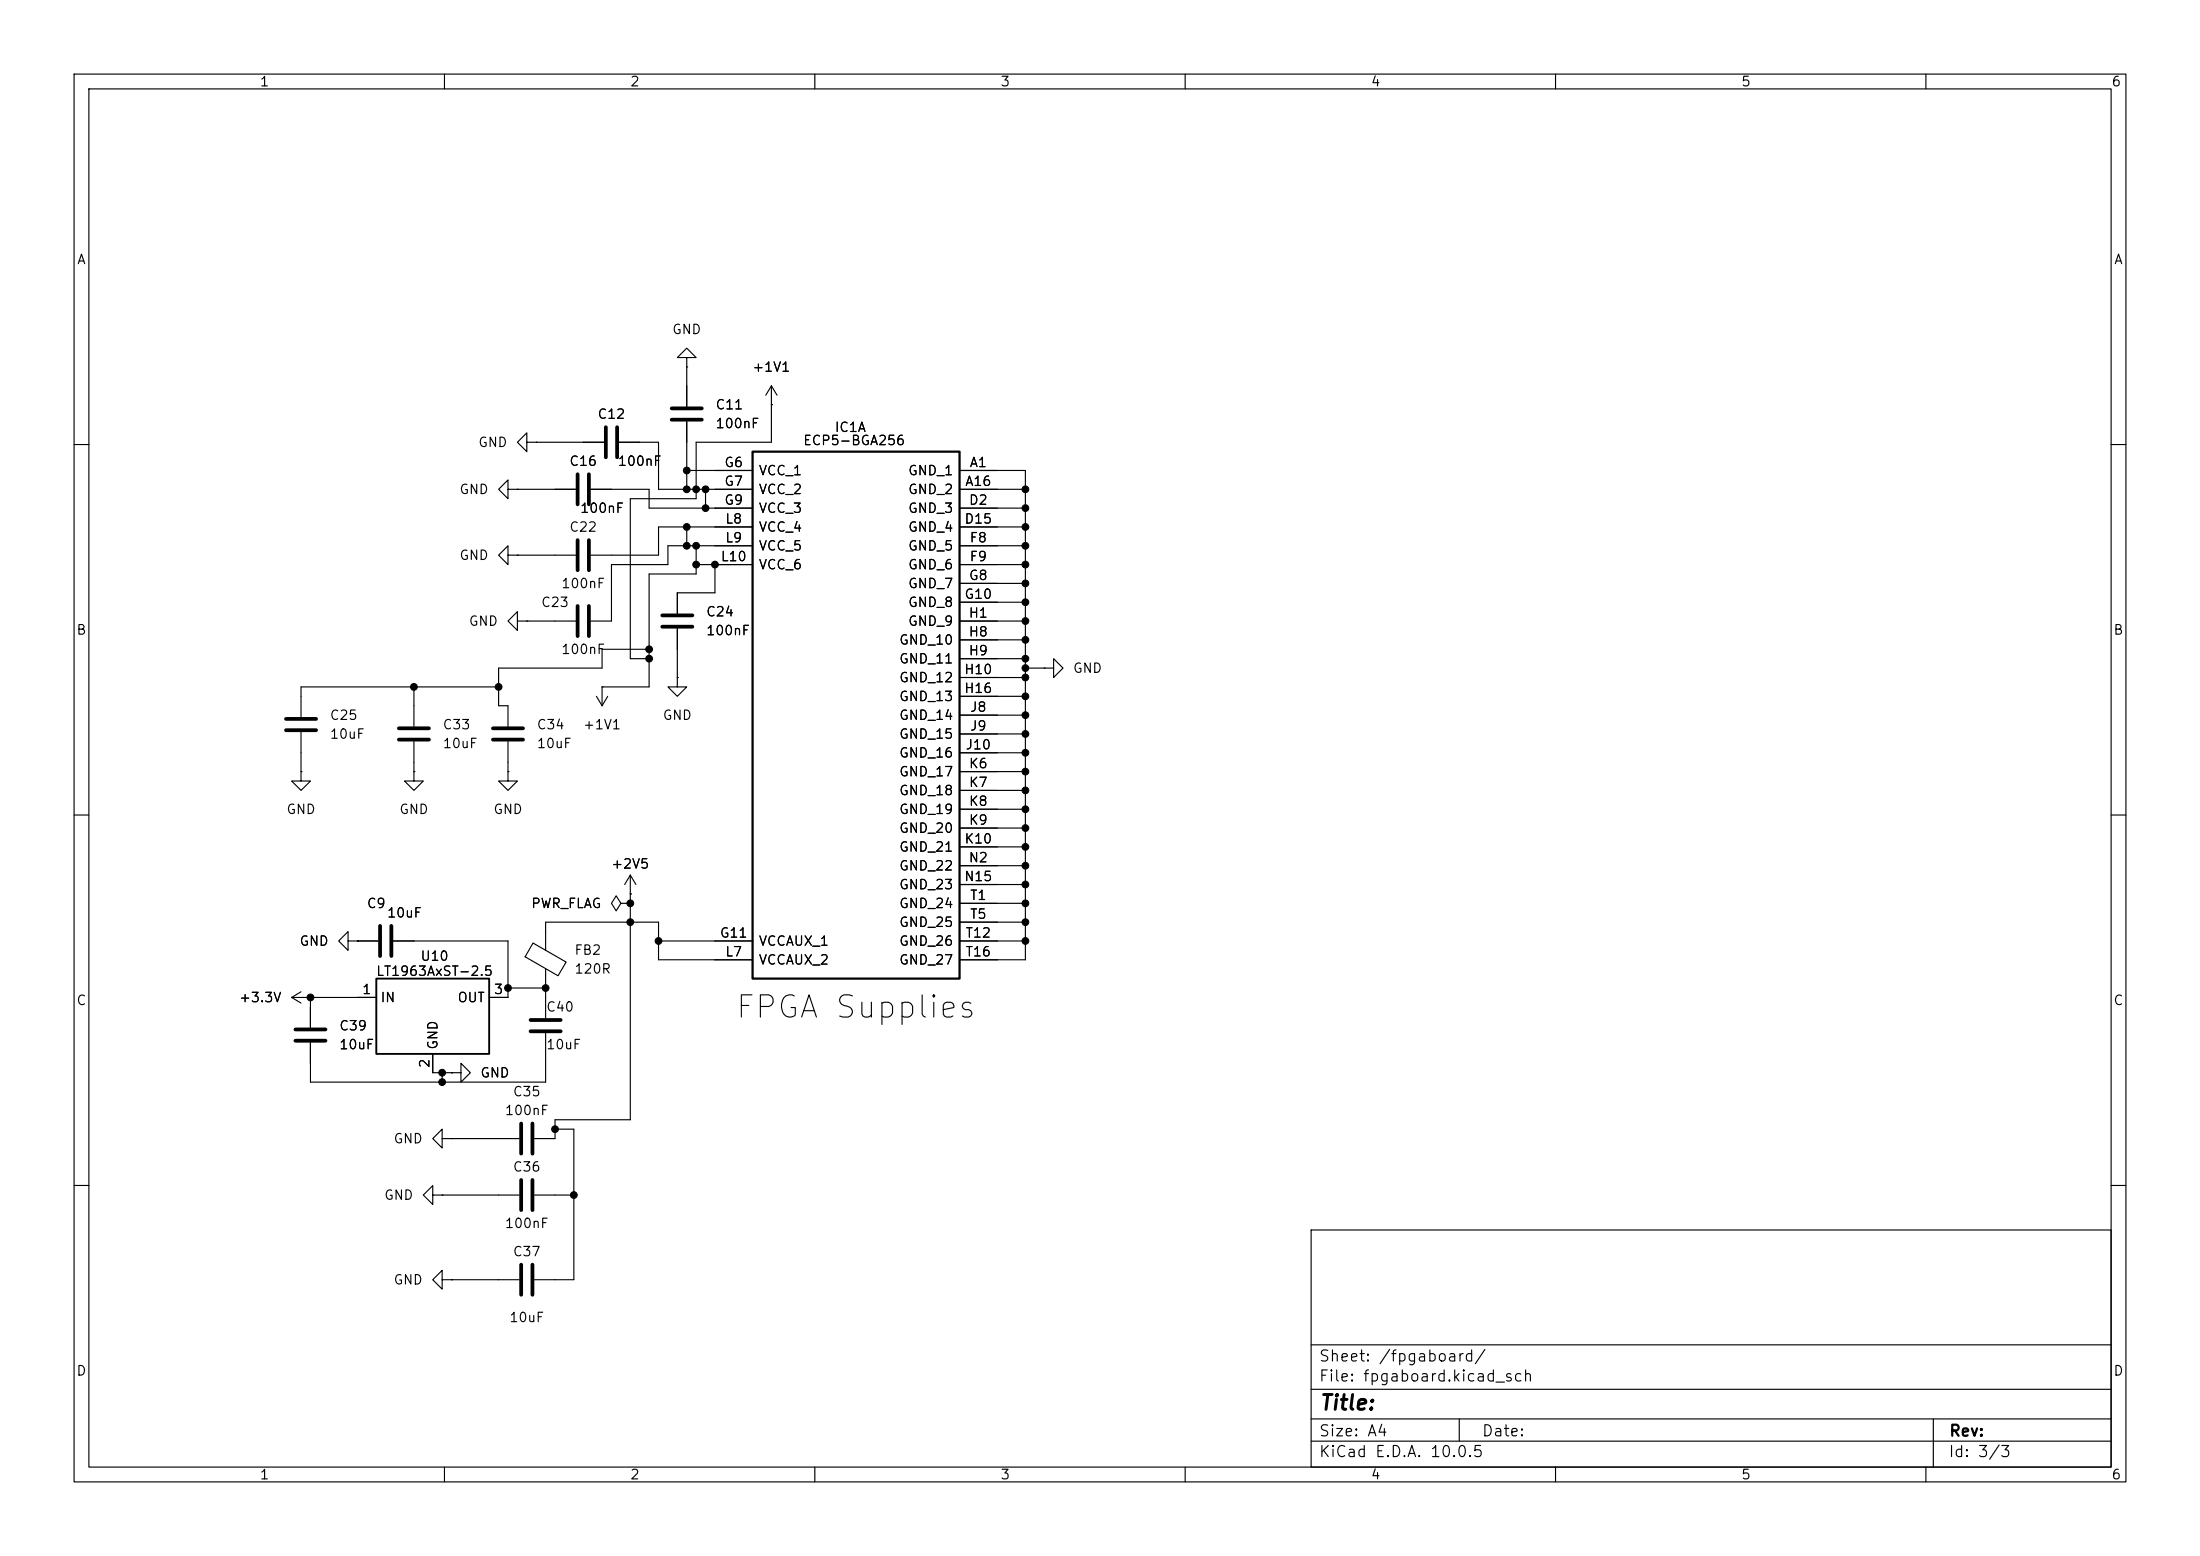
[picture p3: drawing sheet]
<svg xmlns="http://www.w3.org/2000/svg" width="297mm" height="210mm" viewBox="0 0 297 210" stroke-linecap="round" stroke-linejoin="round" font-family="sans-serif">
<g fill="none" stroke="#000" stroke-width=".15">
<path d="M10 10h277v190h-277zM12 12h273v186h-273zM60 10v2M110 10v2M160 10v2M210 10v2M260 10v2M71.1 59.7v-1.3l-1.3 1.3 1.3 1.3v-1.3h1.3M72.4 59.7h.1M72.4 59.7h9.1M83.6 59.7h5.3v6.3h12.7M92.7 48.3h1.3l-1.3-1.3-1.3 1.3h1.3v1.2"/>
<path d="M92.7 49.5h.1M92.7 49.5v5.4M92.7 56.9v9.1M104.1 54.6h.1M104.1 52.1v7.6h-10.1v7.6h-8.9v21.6h2.5M104.1 52.1l-.7 1.2M104.1 52.1l.8 1.2M10 60h2M68.6 66v-1.2l-1.3 1.2 1.3 1.3v-1.3h1.2M68.6 74.9v-1.2l-1.3 1.2 1.3 1.3v-1.3h1.2M69.8 66h.1M69.8 74.9h.1"/>
<path d="M69.8 66h7.9M69.8 74.9h7.9M79.8 66h7.8v2.6h14M92.7 63.5h8.9M92.7 71.1v2.6M94 76.2h7.6M94 73.7v3.8h-6.4v15.2h-6.3M95.2 66v2.6M96.5 76.2v3.8h-5.1v2.8M101.6 71.1h-12.7v3.8h-9.1M101.6 73.7h-11.4v2.5h-7.7v7.6h-2.7M129.5 63.5h8.9v66h-8.9"/>
<path d="M129.5 66h8.9M129.5 68.6h8.9M129.5 71.1h8.9M129.5 73.7h8.9M129.5 76.2h8.9M129.5 78.7h8.9M285 60h2M40.6 98.8v5.3M55.9 92.7v5.3M67.3 92.7h-26.7v4.1M69.8 83.8v-1.2l-1.2 1.2 1.2 1.3v-1.3h1.3M71.1 83.8h.1"/>
<path d="M71.1 83.8h6.6M80.5 94l.8 1.3M81.3 92.7h.1M81.3 92.7v2.6M82 94l-.7 1.3M87.6 87.6h-6.3v2.6h-14v5.1h1.3v2.7M91.4 91.4v1.3h1.3l-1.3 1.3-1.2-1.3h1.2M91.4 91.4h.1M91.4 84.8v6.6M129.5 81.3h8.9M129.5 83.8h8.9M129.5 86.4h8.9"/>
<path d="M129.5 88.9h8.9M129.5 91.4h8.9M129.5 94h8.9M129.5 96.5h8.9M129.5 99.1h8.9M138.4 90.2h2.6M141 90.2h1.2v-1.3l1.3 1.3-1.3 1.2v-1.2M141 90.2h.1M10 110h2M40.6 104.1v1.3h1.3l-1.3 1.3-1.2-1.3h1.2M40.6 104.1h.1M55.9 104.1v1.3h1.2l-1.2 1.3-1.3-1.3h1.3"/>
<path d="M55.9 104.1h.1M55.9 100.1v4M68.6 104.1v1.3h1.2l-1.2 1.3-1.3-1.3h1.3M68.6 104.1h.1M68.6 100.1v4M85.1 118.1v33h-10.2v2.6h-2.8M85.1 118.1l-.8 1.3M85.1 118.1l.8 1.3M129.5 101.6h8.9M129.5 104.1h8.9M129.5 106.7h8.9M129.5 109.2h8.9"/>
<path d="M129.5 111.8h8.9M129.5 114.3h8.9M129.5 116.8h8.9M129.5 119.4h8.9M285 110h2M39.4 134.6h11.4M39.4 134.6l1.2 .8M40.6 133.9l-1.2 .7M41.9 134.6h.1M41.9 134.6v4.1M47 127v-1.3l-1.3 1.3 1.3 1.3v-1.3h1.3M48.3 127h.1"/>
<path d="M48.3 127h2.8M53.1 127h15.5v7.6h-2.6M68.6 133.4h5.1M72 127.3l4.4 2.5-1.1 1.9-4.4-2.6zM73.7 128.3v-3.8h15.2v5h12.7M73.7 130.8v6.6M73.7 139.4v6.7h-31.8v-5.4M83.8 121.9l-.6-1-.7 1 .7 1 .6-1h1.3M85.1 120.7h.1M85.1 121.9h.1M88.9 127h12.7M129.5 127h8.9"/>
<path d="M129.5 121.9h8.9M129.5 124.5h8.9M58.4 142.2v2.6h2.6M59.7 153.7v-1.3l-1.3 1.3 1.3 1.2v-1.2h1.3M59.7 144.8v1.3M61 144.8h1.2v-1.3l1.3 1.3-1.3 1.3v-1.3M61 144.8h.1M61 153.7h.1M61 153.7h9.1M74.9 152.4h2.6v20.3h-5.4M10 160h2M58.4 161.3v-1.3l-1.3 1.3 1.3 1.3v-1.3h1.3"/>
<path d="M59.7 161.3h.1M59.7 172.7v-1.2l-1.3 1.2 1.3 1.3v-1.3h1.3M59.7 161.3h10.4M61 172.7h.1M61 172.7h9.1M72.1 161.3h5.4M177 166h108v32h-108zM285 160h2M60 198v2M110 198v2M160 198v2M177 194.5h108"/>
<path d="M177 191.5h108M177 187.5h108M177 181.5h108M197 191.5v3M210 198v2M260 198v2M261 191.5v6.5"/>
</g>
<path d="M101.6 61h27.9v71.1h-27.9z" fill="none" stroke="#000" stroke-width=".3"/>
<g fill="none" stroke="#000" stroke-width=".51">
<path d="M81.8 57.7v4M83.3 57.7v4M90.7 56.6h4M90.7 55.1h4M78 64v4.1M78 72.9v4.1M79.5 64v4.1M79.5 72.9v4.1M38.6 97h4.1M38.6 98.6h4.1M53.8 98.3h4.1M53.8 99.8h4.1"/>
<path d="M66.5 98.3h4.1M66.5 99.8h4.1M78 81.8v4.1M79.5 81.8v4.1M89.4 84.6h4.1M89.4 83.1h4.1M39.9 138.9h4M51.3 125v4M52.8 125v4M71.6 137.7h4.1M71.6 139.2h4.1M39.9 140.5h4"/>
<path d="M70.4 151.6v4.1M70.4 159.3v4M71.9 151.6v4.1M71.9 159.3v4M70.4 170.7v4.1M71.9 170.7v4.1"/>
</g>
<path d="M50.8 132.1h15.2v10.1h-15.2z" fill="none" stroke="#000" stroke-width=".25"/>
<g fill="#000" stroke="#000" stroke-width=".14">
<circle cx="92.7" cy="66" r=".46"/>
<circle cx="92.7" cy="73.7" r=".46"/>
<circle cx="92.7" cy="63.5" r=".46"/>
<circle cx="92.7" cy="71.1" r=".46"/>
<circle cx="94" cy="66" r=".46"/>
<circle cx="94" cy="73.7" r=".46"/>
<circle cx="94" cy="76.2" r=".46"/>
<circle cx="95.2" cy="68.6" r=".46"/>
<circle cx="95.2" cy="66" r=".46"/>
<circle cx="96.5" cy="76.2" r=".46"/>
<circle cx="138.4" cy="71.1" r=".46"/>
<circle cx="138.4" cy="73.7" r=".46"/>
<circle cx="138.4" cy="76.2" r=".46"/>
<circle cx="138.4" cy="68.6" r=".46"/>
<circle cx="138.4" cy="78.7" r=".46"/>
<circle cx="138.4" cy="66" r=".46"/>
<circle cx="55.9" cy="92.7" r=".46"/>
<circle cx="67.3" cy="92.7" r=".46"/>
<circle cx="87.6" cy="88.9" r=".46"/>
<circle cx="87.6" cy="87.6" r=".46"/>
<circle cx="138.4" cy="91.4" r=".46"/>
<circle cx="138.4" cy="83.8" r=".46"/>
<circle cx="138.4" cy="96.5" r=".46"/>
<circle cx="138.4" cy="88.9" r=".46"/>
<circle cx="138.4" cy="86.4" r=".46"/>
<circle cx="138.4" cy="90.2" r=".46"/>
<circle cx="138.4" cy="99.1" r=".46"/>
<circle cx="138.4" cy="94" r=".46"/>
<circle cx="138.4" cy="81.3" r=".46"/>
<circle cx="138.4" cy="114.3" r=".46"/>
<circle cx="138.4" cy="111.8" r=".46"/>
<circle cx="138.4" cy="104.1" r=".46"/>
<circle cx="138.4" cy="116.8" r=".46"/>
<circle cx="138.4" cy="101.6" r=".46"/>
<circle cx="138.4" cy="106.7" r=".46"/>
<circle cx="138.4" cy="109.2" r=".46"/>
<circle cx="138.4" cy="119.4" r=".46"/>
<circle cx="41.9" cy="134.6" r=".46"/>
<circle cx="68.6" cy="133.4" r=".46"/>
<circle cx="73.7" cy="133.4" r=".46"/>
<circle cx="85.1" cy="124.5" r=".46"/>
<circle cx="85.1" cy="121.9" r=".46"/>
<circle cx="88.9" cy="127" r=".46"/>
<circle cx="138.4" cy="124.5" r=".46"/>
<circle cx="138.4" cy="127" r=".46"/>
<circle cx="138.4" cy="121.9" r=".46"/>
<circle cx="59.7" cy="146.1" r=".46"/>
<circle cx="59.7" cy="144.8" r=".46"/>
<circle cx="74.9" cy="152.4" r=".46"/>
<circle cx="77.5" cy="161.3" r=".46"/>
</g>
<text font-size="3" x="99.1" y="138.2">FPGA Supplies</text>
<text font-size="2" x="178" y="190.8">Title:</text>
<g font-size="1.5">
<text x="178" y="184.1">Sheet: /fpgaboard/</text>
<text x="178" y="186.8">File: fpgaboard.kicad_sch</text>
<text x="178" y="197">KiCad E.D.A. 10.0.5</text>
<text x="178" y="194.2">Size: A4</text>
<text x="200" y="194.2">Date:</text>
<text x="263" y="197">Id: 3/3</text>
<text x="263" y="194.2">Rev:</text>
</g>
<g font-size="1.3">
<text x="35" y="12">1</text>
<text x="85" y="12">2</text>
<text x="135" y="12">3</text>
<text x="185" y="12">4</text>
<text x="235" y="12">5</text>
<text x="285" y="12">6</text>
<text x="10.3" y="36">A</text>
<text x="285.3" y="36">A</text>
<text x="90.6" y="45.4">GND</text>
<text x="101.5" y="50.5">+1V1</text>
<text x="80.6" y="56.8">C12</text>
<text x="96.5" y="55.6">C11</text>
<text x="96.5" y="58.1">100nF</text>
<text x="112.6" y="58.6">IC1A</text>
<text x="64.5" y="60.7">GND</text>
<text x="76.8" y="63.2">C16</text>
<text x="83.3" y="63.2">100nF</text>
<text x="97.7" y="63.4">G6</text>
<text x="97.7" y="65.9">G7</text>
<text x="102.3" y="64.5">VCC_1</text>
<text x="108.3" y="60.4">ECP5-BGA256</text>
<text x="122.5" y="64.5">GND_1</text>
<text x="130.2" y="65.9">A16</text>
<text x="130.8" y="63.4">A1</text>
<text x="61.9" y="67">GND</text>
<text x="78.2" y="69.5">100nF</text>
<text x="97.7" y="68.4">G9</text>
<text x="97.8" y="71">L8</text>
<text x="102.3" y="67">VCC_2</text>
<text x="102.3" y="69.5">VCC_3</text>
<text x="122.5" y="67">GND_2</text>
<text x="122.5" y="69.5">GND_3</text>
<text x="130.1" y="71">D15</text>
<text x="130.7" y="68.4">D2</text>
<text x="61.9" y="75.9">GND</text>
<text x="76.8" y="72.1">C22</text>
<text x="97.2" y="76.1">L10</text>
<text x="97.8" y="73.5">L9</text>
<text x="102.3" y="72.1">VCC_4</text>
<text x="102.3" y="74.6">VCC_5</text>
<text x="102.3" y="77.2">VCC_6</text>
<text x="122.5" y="72.1">GND_4</text>
<text x="122.5" y="74.6">GND_5</text>
<text x="122.5" y="77.2">GND_6</text>
<text x="130.8" y="73.5">F8</text>
<text x="130.8" y="76.1">F9</text>
<text x="73" y="82.2">C23</text>
<text x="75.7" y="79.7">100nF</text>
<text x="95.2" y="83.5">C24</text>
<text x="122.5" y="79.7">GND_7</text>
<text x="122.5" y="82.2">GND_8</text>
<text x="130.1" y="81.1">G10</text>
<text x="130.7" y="83.7">H1</text>
<text x="130.7" y="78.6">G8</text>
<text x="10.2" y="86">B</text>
<text x="63.2" y="84.8">GND</text>
<text x="75.7" y="88.6">100nF</text>
<text x="95.2" y="86.1">100nF</text>
<text x="121.3" y="87.3">GND_10</text>
<text x="121.3" y="89.9">GND_11</text>
<text x="122.5" y="84.8">GND_9</text>
<text x="130.7" y="86.2">H8</text>
<text x="130.7" y="88.8">H9</text>
<text x="285.2" y="86">B</text>
<text x="121.3" y="92.4">GND_12</text>
<text x="121.3" y="94.9">GND_13</text>
<text x="130.1" y="91.3">H10</text>
<text x="130.1" y="93.8">H16</text>
<text x="144.8" y="91.1">GND</text>
<text x="44.4" y="97.5">C25</text>
<text x="44.4" y="100">10uF</text>
<text x="59.7" y="98.8">C33</text>
<text x="59.7" y="101.3">10uF</text>
<text x="72.4" y="98.8">C34</text>
<text x="72.4" y="101.3">10uF</text>
<text x="78.6" y="98.8">+1V1</text>
<text x="89.4" y="97.5">GND</text>
<text x="121.3" y="97.5">GND_14</text>
<text x="121.3" y="100">GND_15</text>
<text x="130.3" y="101.5">J10</text>
<text x="130.9" y="96.4">J8</text>
<text x="130.9" y="98.9">J9</text>
<text x="121.3" y="102.6">GND_16</text>
<text x="121.3" y="105.1">GND_17</text>
<text x="121.3" y="107.6">GND_18</text>
<text x="130.7" y="104">K6</text>
<text x="130.7" y="106.5">K7</text>
<text x="38.6" y="110.2">GND</text>
<text x="53.8" y="110.2">GND</text>
<text x="66.5" y="110.2">GND</text>
<text x="121.3" y="110.2">GND_19</text>
<text x="121.3" y="112.7">GND_20</text>
<text x="130.7" y="109.1">K8</text>
<text x="130.7" y="111.6">K9</text>
<text x="82.4" y="117.5">+2V5</text>
<text x="121.3" y="115.3">GND_21</text>
<text x="121.3" y="117.8">GND_22</text>
<text x="130.1" y="119.2">N15</text>
<text x="130.1" y="114.2">K10</text>
<text x="130.7" y="116.7">N2</text>
<text x="49.4" y="122.9">C9</text>
<text x="52.2" y="124.2">10uF</text>
<text x="71.6" y="122.9">PWR_FLAG</text>
<text x="121.3" y="120.3">GND_23</text>
<text x="121.3" y="122.9">GND_24</text>
<text x="121.3" y="125.4">GND_25</text>
<text x="130.9" y="121.8">T1</text>
<text x="130.9" y="124.3">T5</text>
<text x="40.3" y="128">GND</text>
<text x="56.7" y="130">U10</text>
<text x="77.5" y="129.2">FB2</text>
<text x="77.5" y="131.7">120R</text>
<text x="97.1" y="126.9">G11</text>
<text x="97.8" y="129.4">L7</text>
<text x="102.3" y="128">VCCAUX_1</text>
<text x="102.3" y="130.5">VCCAUX_2</text>
<text x="121.3" y="128">GND_26</text>
<text x="121.3" y="130.5">GND_27</text>
<text x="130.3" y="126.9">T12</text>
<text x="130.3" y="129.4">T16</text>
<text x="10.2" y="136">C</text>
<text x="32.2" y="135.6">+3.3V</text>
<text x="48.8" y="134.5">1</text>
<text x="50.7" y="132">LT1963AxST-2.5</text>
<text x="51.3" y="135.6">IN</text>
<text x="61.7" y="135.6">OUT</text>
<text x="66.6" y="134.5">3</text>
<text x="73.6" y="136.9">C40</text>
<text x="285.2" y="136">C</text>
<text x="45.7" y="139.4">C39</text>
<text x="45.7" y="141.9">10uF</text>
<text x="59.4" y="141.8" transform="rotate(-90 59.4 141.8)">GND</text>
<text x="73.6" y="141.9">10uF</text>
<text x="58.3" y="144.2" transform="rotate(-90 58.3 144.2)">2</text>
<text x="64.8" y="145.7">GND</text>
<text x="69.1" y="148.3">C35</text>
<text x="53" y="154.6">GND</text>
<text x="68.1" y="150.8">100nF</text>
<text x="69.1" y="158.4">C36</text>
<text x="51.8" y="162.3">GND</text>
<text x="68.1" y="166.1">100nF</text>
<text x="53" y="173.7">GND</text>
<text x="69.1" y="169.9">C37</text>
<text x="68.7" y="178.8">10uF</text>
<text x="10.2" y="186">D</text>
<text x="285.2" y="186">D</text>
<text x="35" y="200">1</text>
<text x="85" y="200">2</text>
<text x="135" y="200">3</text>
<text x="185" y="200">4</text>
<text x="235" y="200">5</text>
<text x="285" y="200">6</text>
</g>
</svg>
